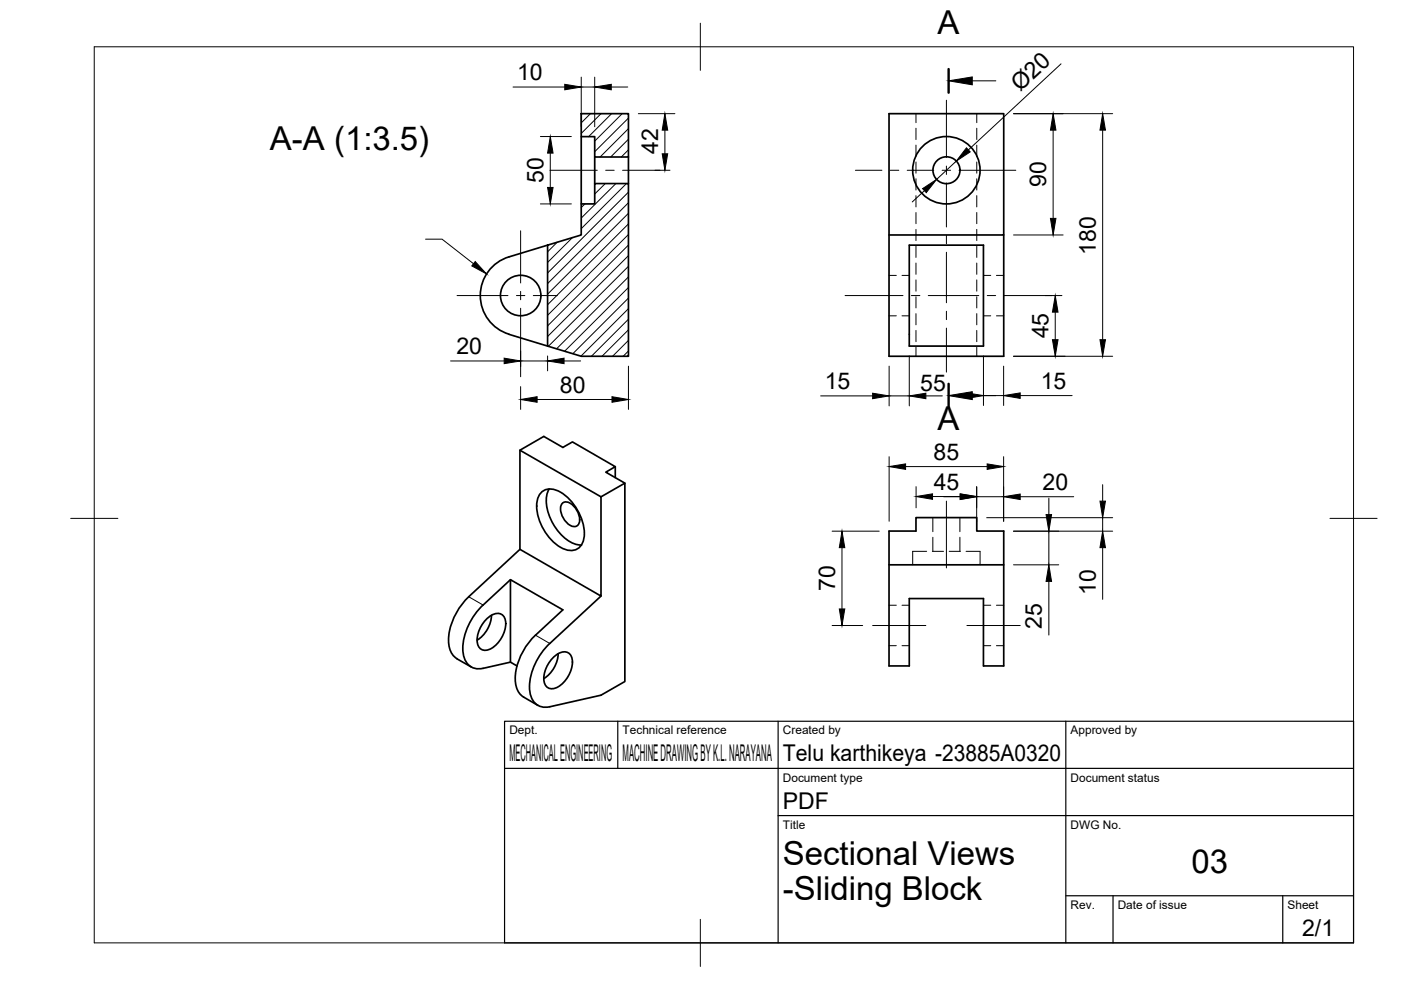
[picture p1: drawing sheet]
<svg xmlns="http://www.w3.org/2000/svg" width="297mm" height="210mm" viewBox="0 0 297 210" stroke-linecap="round" stroke-linejoin="round" font-family="sans-serif">
<!-- layer: Visible -->
<g fill="none" stroke="#000" stroke-width=".36">
<path d="M123.2 24.1h10v9.2h-7.1v-4.3h-2.9zM123.2 29v14.2M126.1 38.9h7.1v36.6h-10l-7.1-2.1v-21.4l7.1-2.2v-6.6h2.9zM126.1 33.3v5.6M133.2 33.3v5.6M107.9 54.5a8.6 8.6 0 0 0-6.1 8.2 8.6 8.6 0 0 0 6.1 8.2M116.1 52l-8.2 2.5M188.5 49.8h24.3v-25.7h-24.3v51.4h24.3v-25.7M192.8 52h15.7v21.4h-15.7zM107.9 70.9l8.2 2.5M110.2 95.5l17.2 9.8v21.1l-17.2-9.9M130.5 98.9v2.4"/>
<path d="M114.8 104.4a3.2 3.2 0 0 1 4 0 10.9 10.9 0 0 1 5 9.6 2.84 2.84 0 0 1-4.1 2.4 10.6 10.6 0 0 1-5.8-10l.1-.8zM116.4 103.7a7.1 7.1 0 0 0 .4 6.5 9.2 9.2 0 0 0 5.8 5.3l.7 .1M119.1 106.8a1.73 1.73 0 0 1 2.7 .6 3.7 3.7 0 0 1 .8 3.8 1.73 1.73 0 0 1-2.6-.6 3.7 3.7 0 0 1-.9-3.8zM127.4 105.3l5.1-2.9v42.1l-5.1 2.9-10.8 2.5a3.4 3.4 0 0 1-4.3-3.3 12.9 12.9 0 0 1 4.3-10.2l10.8-10M132.5 102.4l-4.1-2.3 2.1-1.2-9.1-5.2-2.1 1.2-4-2.4-5.1 3v21l-10.8 10a13.1 13.1 0 0 0-4.2 10.2 4 4 0 0 0 1.7 2.9M188.5 119.8h24.3v-7.2h-5.7v-2.9h-12.9v2.9h-5.7v28.6h4.3v-14.3h15.7v14.3h4.3v-21.4M96.9 139.7l3 1.7M103 131.4a2.91 2.91 0 0 1 3.3-1.1 2.92 2.92 0 0 1 .7 3.4 5.7 5.7 0 0 1-4 4.2 1.81 1.81 0 0 1-1.8-2.2 6.7 6.7 0 0 1 1.8-4.3zM104.2 130.5a6.7 6.7 0 0 1-3 5.2M108.2 122.9l-5.8 5.4a13.1 13.1 0 0 0-4.2 10.1 3.4 3.4 0 0 0 4.2 3.3l5.8-1.3M113.5 134.7l5.8-5.4-11.1-6.4v17.5M113.5 134.7a13.1 13.1 0 0 0-4.2 10.1 4 4 0 0 0 1.7 3l3 1.8"/>
<path d="M117.1 139.6a2.91 2.91 0 0 1 3.4-1.2 2.92 2.92 0 0 1 .6 3.5 5.7 5.7 0 0 1-3.9 4.1 1.81 1.81 0 0 1-1.9-2.1 6.7 6.7 0 0 1 1.8-4.3zM118.3 138.6a6.7 6.7 0 0 1-3 5.3M108.2 140.4l1.4 .8"/>
<circle cx="200.7" cy="36.1" r="7.1"/>
<circle cx="200.7" cy="36.1" r="2.86"/>
<circle cx="110.4" cy="62.7" r="4.3"/>
</g>
<!-- layer: Hidden -->
<g fill="none" stroke="#000" stroke-width=".21">
<path d="M194.2 24.1v1.9M194.2 27.2v2.4M194.2 30.8v2.3M194.2 34.3v2.4M194.2 37.9v2.4M207.1 24.1v1.9M207.1 27.2v2.4M207.1 30.8v2.3M207.1 34.3v2.4M207.1 37.9v2.4M188.5 58.4h1.5M191.2 58.4h1.6"/>
<path d="M194.2 41.5v2.4M194.2 45.1v2.3M194.2 48.6v2.4M194.2 52.2v2.4M194.2 55.8v2.4M194.2 59.3v2.4M207.1 41.5v2.4M207.1 45.1v2.3M207.1 48.6v2.4M207.1 52.2v2.4M207.1 55.8v2.4M207.1 59.3v2.4"/>
<path d="M208.5 58.4h1.6M211.3 58.4h1.5M188.5 67h1.5M191.2 67h1.6M194.2 62.9v2.4M194.2 66.5v2.4M194.2 70.1v2.3M194.2 73.6v1.9M207.1 62.9v2.4M207.1 66.5v2.4M207.1 70.1v2.3M207.1 73.6v1.9"/>
<path d="M208.5 67h1.6M211.3 67h1.5M196.5 116.9h-3v2.9M197.7 116.9h2.3M197.8 109.7v3M197.8 113.9v3M201.3 116.9h2.3M203.5 109.7v3M203.5 113.9v3M204.8 116.9h3v2.9M188.5 136.9h1.5M188.5 128.3h1.5"/>
<path d="M191.2 136.9h1.6M191.2 128.3h1.6M208.5 136.9h1.6M208.5 128.3h1.6M211.3 136.9h1.5M211.3 128.3h1.5"/>
</g>
<!-- layer: Visible Narrow -->
<path d="M99.4 126.5l3 1.8M113.5 134.7l3.1 1.7" fill="none" stroke="#000" stroke-width=".21"/>
<!-- layer: BORDER -->
<path d="M20 9.9h267v190h-267zM148.5 4.9v10M15 109.9h10M282 109.9h10M148.5 194.9v10" fill="none" stroke="#000" stroke-width=".21"/>
<!-- layer: TITLEBLOCK -->
<path d="M107 152.9h180v47h-180zM131 152.9v10M165 152.9v47M226 152.9v47M107 162.9h180M165 172.9h122M226 189.9h61M236 189.9v10M272 189.9v10" fill="none" stroke="#000" stroke-width=".25"/>
<!-- layer: Section Lines -->
<path d="M201.1 14.6v5.1M201.1 81.4v5" fill="none" stroke="#000" stroke-width=".51"/>
<path d="M206.1 17.1h5M206.1 83.9h5" fill="none" stroke="#000" stroke-width=".21"/>
<path d="M201.1 17.1l5-.8v1.7zM201.1 83.9l5-.8v1.6z" fill="#000" stroke="#000" stroke-width=".21"/>
<!-- layer: Hatching -->
<g fill="none" stroke="#000" stroke-width=".21">
<path d="M125.2 24.1l-2 1.9M127.4 24.1l-4.2 4.2M128.3 38.9l-2.2 2.2M129.7 24.1l-4.9 4.9M130.6 38.9l-7.4 7.3M131.9 24.1l-5.8 5.8M132.8 38.9l-9.6 9.6M133.2 25l-7.1 7.2M133.2 27.3l-6 6M133.2 29.5l-3.7 3.8M133.2 31.8l-1.5 1.5M118.1 51.4l-2 2"/>
<path d="M121.3 50.4l-5.2 5.2M124 43.2l-.8 .8M133.2 40.7l-17.1 17.2M133.2 43l-17.1 17.1M133.2 45.2l-17.1 17.2M133.2 47.5l-17.1 17.1M133.2 49.7l-17.1 17.2M133.2 52l-17.1 17.1M133.2 54.2l-17.1 17.1M133.2 56.5l-16.9 16.9M133.2 58.7l-15.2 15.2M133.2 61l-13.5 13.5"/>
<path d="M133.2 63.2l-11.7 11.8M133.2 65.4l-10 10.1M133.2 67.7l-7.8 7.8M133.2 69.9l-5.6 5.6M133.2 72.2l-3.3 3.3M133.2 74.4l-1.1 1.1"/>
</g>
<!-- layer: FD_Dimensions -->
<g fill="none" stroke="#000" stroke-width=".21">
<path d="M108.8 18.5h10.9M123.2 16.4v10.5M123.2 18.5h2.9M126.1 16.4v10.5M129.6 18.5h3.5M225 13.5l-19.7 18.3M114.6 28.9h6.5M116.7 32.5v7.2M135.3 24.1h7.8M138.9 36.1h1M141 27.6v5M202.8 34.2l-4.2 3.9"/>
<path d="M214.9 24.1h21M223.3 27.6v18.7M233.8 27.6v44.4M114.6 43.2h6.5M196 40.4l-2.6 2.4M214.9 49.8h10.5M95.5 76.5h11.4M110.4 74.4v3.4M110.4 76.5h5.7M116.1 75.5v3.1M119.6 76.5h3.5M133.2 77.6v9.2"/>
<path d="M188.5 77.6v8.5M192.8 75.5v10.6M208.5 75.5v10.5M212.8 77.6v8.4M214.9 75.5h21M221.6 62.7h1.5M223.7 66.2v5.8M110.4 82v4.8M113.9 84.7h15.9M174 83.9h11M188.5 96.8v13.7M188.5 83.9h4.3"/>
<path d="M192 98.9h17.3M196.3 83.9h3.5M201.5 83.9h3.5M208.5 83.9h4.3M212.8 96.8v13.7M216.3 83.9h11M176.4 112.6h10M178.5 116.1v13M194.2 103.2v4.5M197.7 105.3h5.9M200.1 105.3h3.5M207.1 103.2v7.3"/>
<path d="M207.1 105.3h5.7M209.2 109.8h26.7M214.9 112.6h21M214.9 119.8h9.6M216.3 105.3h11.3M222.4 105.6v3.5M222.4 112.6v7.2M233.8 102.8v3.4M233.8 109.8v2.8M233.8 116.1v11M176.4 132.6h6.5M222.4 123.3v11.4"/>
</g>
<g fill="#000" stroke="#000" stroke-width=".21">
<path d="M119.7 17.9l3.5 .6-3.5 .5zM126.1 18.5l3.5-.6v1.1zM116.7 28.9l.6 3.6h-1.2zM116.1 39.7h1.2l-.6 3.5zM141 24.1l.6 3.5h-1.2zM140.4 32.6h1.2l-.6 3.5zM195.6 40l3-1.9-2.2 2.7zM204.9 31.3l.8 .9-2.9 2zM223.3 24.1l.6 3.5h-1.2zM233.8 24.1l.6 3.5h-1.2zM222.7 46.3h1.2l-.6 3.5zM106.9 75.9l3.5 .6-3.5 .6z"/>
<path d="M116.1 76.5l3.5-.6v1.2zM223.7 62.7l.6 3.5h-1.2zM223.1 72h1.2l-.6 3.5zM233.2 72h1.2l-.6 3.5zM110.4 84.7l3.5-.6v1.2zM129.8 84.1l3.4 .6-3.4 .6zM185 83.4l3.5 .5-3.5 .6zM188.5 98.9l3.5-.5v1.1zM192.8 83.9l3.5-.5v1.1zM205 83.3l3.5 .6-3.5 .6zM209.3 98.4l3.5 .5-3.5 .6zM212.8 83.9l3.5-.6v1.2z"/>
<path d="M178.5 112.6l.6 3.5h-1.2zM194.2 105.3l3.5-.6v1.2zM203.6 104.7l3.5 .6-3.5 .6zM212.8 105.3l3.5-.6v1.2zM221.8 109.1h1.1l-.5 3.5zM233.2 106.2h1.2l-.6 3.6zM233.8 112.6l.6 3.5h-1.2zM177.9 129.1h1.2l-.6 3.5zM222.4 119.8l.5 3.5h-1.1z"/>
</g>
<!-- layer: Smart Centers -->
<g fill="none" stroke="#000" stroke-width=".21">
<path d="M116.6 36.1h10M128.4 36.1h1.8M132 36.1h10M181.4 36.1h5.6M188.8 36.1h1.8M192.3 36.1h5.7M199.7 36.1h1.8M200.7 21.2v12.2M200.7 35.2v1.8M200.7 38.8v9.3M203.3 36.1h12.1M110.4 48.9v11.1"/>
<path d="M200.7 49.9v1.8M200.7 53.5v10.7M96.9 62.7h10.8M109.5 62.7h1.8M110.4 61.8v1.8M110.4 65.4v14.5M113.1 62.7h5.1M179.2 62.7h12.3M193.2 62.7h1.8M196.8 62.7h10.7M200.7 66v1.8M200.7 69.6v9.3"/>
<path d="M209.3 62.7h1.8M212.9 62.7h12.2M200.7 106.2v14.2M185 132.6h11.3M205 132.6h11.3"/>
</g>
<!-- layer: Leaders -->
<path d="M100.8 55.4l2.3 2.7-3.1-1.7z" fill="#000" stroke="#000" stroke-width=".21"/>
<path d="M90.2 50.7h3.5l6.7 5.2" fill="none" stroke="#000" stroke-width=".21"/>
<g font-size="7">
<text x="198.8" y="7.1">A</text>
<text x="57.2" y="31.8">A-A (1:3.5)</text>
<text x="198.8" y="91.1">A</text>
<text x="166" y="183.4">Sectional Views</text>
<text x="252.6" y="185.2">03</text>
<text x="166" y="190.9">-Sliding Block</text>
</g>
<g font-size="4.9">
<text x="109.6" y="17">10</text>
<text x="216.3" y="19.5" transform="rotate(-43 216.3 19.5)">Ø20</text>
<text x="139.6" y="32.7" transform="rotate(-90 139.6 32.7)">42</text>
<text x="115.2" y="38.8" transform="rotate(-90 115.2 38.8)">50</text>
<text x="221.8" y="39.7" transform="rotate(-90 221.8 39.7)">90</text>
<text x="232.3" y="54.1" transform="rotate(-90 232.3 54.1)">180</text>
<text x="222.3" y="71.7" transform="rotate(-90 222.3 71.7)">45</text>
<text x="96.8" y="75.1">20</text>
<text x="118.7" y="83.2">80</text>
<text x="174.9" y="82.5">15</text>
<text x="195.1" y="82.8">55</text>
<text x="220.7" y="82.4">15</text>
<text x="197.9" y="97.5">85</text>
<text x="198" y="103.8">45</text>
<text x="221" y="103.9">20</text>
<text x="177.1" y="125.3" transform="rotate(-90 177.1 125.3)">70</text>
<text x="232.3" y="126.2" transform="rotate(-90 232.3 126.2)">10</text>
<text x="220.9" y="133.4" transform="rotate(-90 220.9 133.4)">25</text>
<text x="108" y="161.4">MECHANICAL ENGINEERING</text>
<text x="132" y="161.4">MACHINE DRAWING BY K.L. NARAYANA</text>
<text x="166" y="161.4">Telu karthikeya -23885A0320</text>
<text x="166" y="171.4">PDF</text>
<text x="276.1" y="198.6">2/1</text>
</g>
<g font-size="2.5">
<text x="108" y="155.7">Dept.</text>
<text x="132" y="155.7">Technical reference</text>
<text x="166" y="155.7">Created by</text>
<text x="227" y="155.7">Approved by</text>
<text x="166" y="165.7">Document type</text>
<text x="227" y="165.7">Document status</text>
<text x="166" y="175.7">Title</text>
<text x="227" y="175.7">DWG No.</text>
<text x="227" y="192.7">Rev.</text>
<text x="237" y="192.7">Date of issue</text>
<text x="273" y="192.7">Sheet</text>
</g>
</svg>
